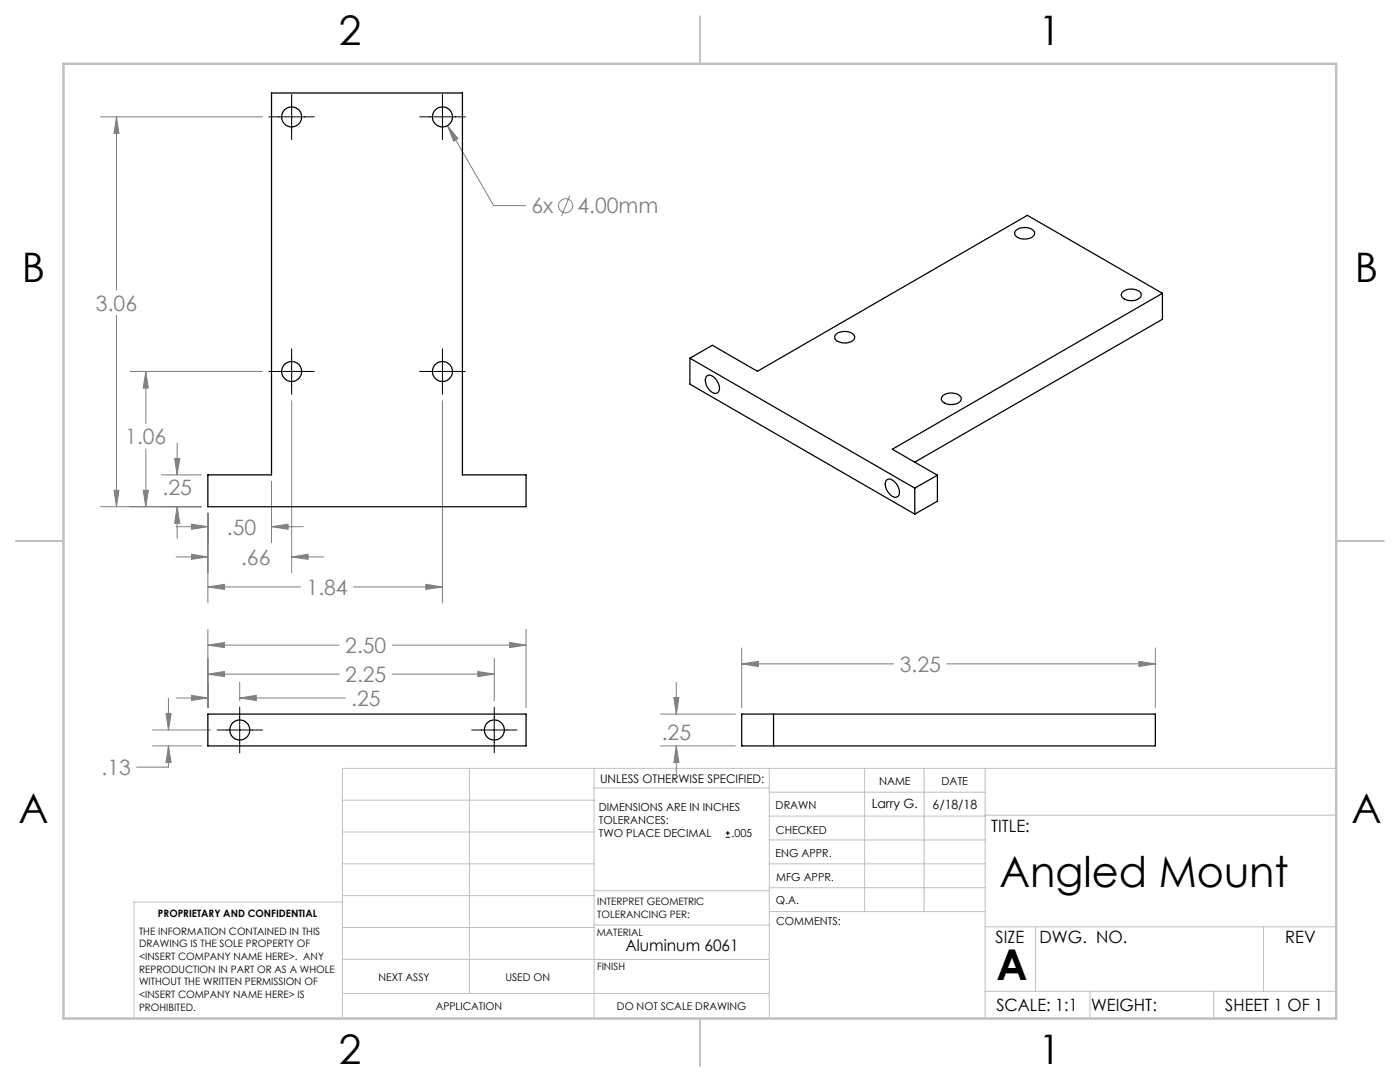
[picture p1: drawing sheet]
<svg xmlns="http://www.w3.org/2000/svg" width="279mm" height="216mm" viewBox="0 0 279 216" stroke-linecap="round" stroke-linejoin="round" font-family="sans-serif">
<g fill="none" stroke="#808080" stroke-width=".2">
<path d="M20.1 23.3h32.3M23.2 23.3l.5 3.3h-.9zM23.2 23.3v34.6M89.3 25l2.1 2.7-.9 .5zM89.3 25l9.2 16h6.4M113.7 39.1l-1.6 4M23.2 62.9v38.2M25.9 74.1h26.5M29.1 74.1l.5 3.3h-1zM29.1 74.1v10.4M58.2 79.9v34.4M88.3 79.9v40.4"/>
<path d="M22.8 97.8h.9l-.5 3.3zM28.6 97.8h1l-.5 3.3zM29.1 89.6v11.5M32.2 94.8h8M34.9 91.5h1l-.6 3.3zM35.3 88.4v6.4M54.2 96v12.3M20.1 101.1h20.1M35.1 105.1h6.4M35.1 111.1h6.4M35.3 101.1l.6 3.3h-1zM35.3 101.1v6.4"/>
<path d="M38.2 104.6l3.3 .5-3.3 .5zM38.2 110.6l3.3 .5-3.3 .5zM41.5 117.1l3.3-.5v1zM41.5 102.4v17.9M41.5 117.1h18.5M54.2 105.1l3.3-.5v1zM54.2 105.1h6.3M58.2 111.1l3.3-.5v1zM58.2 111.1h6.4M70.6 117.1h17.7M85 116.6l3.3 .5-3.3 .5zM33.6 139.3v6.4"/>
<path d="M35.1 139.3h6.4M38.2 138.7l3.3 .6-3.3 .5zM41.5 134.5l3.3-.5v1zM41.5 128.7l3.3-.5v1zM41.5 125.6v15.6M41.5 134.5h26.2M41.5 128.7h26.2M47.8 139.3l3.4-.6v1.1zM47.8 136.1v3.7M47.8 139.3h21.1M78.3 134.5h20.3M78.3 128.7h26.7"/>
<path d="M95.4 134l3.2 .5-3.2 .5zM98.6 131.3v8.5M101.7 128.2l3.3 .5-3.3 .5zM105 125.6v15.6M134.5 139.2h1l-.5 3.3zM135 136.1v6.4M148 132.5l3.3-.5v1zM148 129.3v11.9M148 132.5h30.4M188.9 132.5h41.7M227.3 132l3.3 .5-3.3 .5zM230.6 129.3v11.9"/>
<path d="M30.4 145.7h11.7M30.4 148.8h9.8M33.1 142.3h1l-.5 3.4zM33.6 148.8l.5 3.4h-1zM33.6 148.8v4.3h-6.3M131.8 148.8h15M131.8 142.5h15M135 148.8l.5 3.4h-1zM135 148.8v6.4"/>
<circle cx="112.9" cy="41.1" r="1.42"/>
</g>
<g fill="none" stroke="#000" stroke-width=".2">
<path d="M58.2 18.8v9.1M88.3 18.8v9.1M53.7 23.3h9M83.7 23.3h9.2M53.7 74.1h9M58.2 69.6v9.1M83.7 74.1h9.2M88.3 69.6v9.1M43.3 145.7h9.1M47.8 141.1v9.1M94.1 145.7h9.1M98.6 141.1v9.1"/>
<path d="M144.8 167.1h.9M144.8 166.2h.9M145.2 165.8v.9"/>
</g>
<g fill="none" stroke="#c0c0c0" stroke-width=".2">
<path d="M68.3 159.7h50.3M93.7 153.3v44.9M118.6 153.3v49.9M118.6 157.2h34.9M153.5 153.3v49.9M153.5 158.1h43.1M172.5 153.3v28.6M184.4 153.3v28.6M196.6 153.3v49.9M266.7 153.3h-198.4v49.9M68.3 178.7h50.3M68.3 172.4h50.3"/>
<path d="M68.3 166h50.3M68.3 180h-41.6v23.2M118.6 177.7h35M153.5 167.6h43.1M153.5 162.8h43.1M153.5 172.4h43.1M153.5 177.1h43.1M196.6 162.7h70.1M68.3 198.2h85.2M68.3 191.4l85.2 .1M68.3 185.1h50.3M118.6 184.6h35"/>
<path d="M153.6 181.9h43M196.6 197.8h70.1M196.6 184.9h70.1M206.7 184.9v12.9M217.5 197.8v5.4M242.2 197.8v5.4M252.2 184.9v12.9"/>
</g>
<path d="M139.7 3.2v9.5M3.1 107.9h9.6M266.7 107.9h9.5M139.7 203.2v9.6" fill="none" stroke="#c0c0c0" stroke-width=".25"/>
<path d="M12.7 12.7h254v190.5h-254z" fill="none" stroke="#c0c0c0" stroke-width=".5"/>
<path d="M47.8 139.3l3.4-.6v1.1zM38.2 138.7l3.3 .6-3.3 .5zM41.5 134.5l3.3-.5v1zM95.4 134l3.2 .5-3.2 .5zM101.7 128.2l3.3 .5-3.3 .5zM41.5 128.7l3.3-.5v1zM33.1 142.3h1l-.5 3.4zM33.6 148.8l.5 3.4h-1zM38.2 104.6l3.3 .5-3.3 .5zM54.2 105.1l3.3-.5v1zM38.2 110.6l3.3 .5-3.3 .5zM58.2 111.1l3.3-.5v1zM41.5 117.1l3.3-.5v1zM85 116.6l3.3 .5-3.3 .5zM28.6 97.8h1l-.5 3.3zM29.1 74.1l.5 3.3h-1zM22.8 97.8h.9l-.5 3.3zM23.2 23.3l.5 3.3h-.9zM89.3 25l1.2 3.2 .9-.5zM34.9 91.5h1l-.6 3.3zM35.3 101.1l.6 3.3h-1zM134.5 139.2h1l-.5 3.3zM135 148.8l.5 3.4h-1zM148 132.5l3.3-.5v1zM227.3 132l3.3 .5-3.3 .5z" fill="#808080"/>
<g fill="none" stroke="#000" stroke-width=".25">
<path d="M54.2 18.6h38.1v76.2h12.7v6.3h-63.5v-6.3h12.7zM202.6 46.1a2.72 2.72 0 0 1 3.8 .1 1.13 1.13 0 0 1-1.2 1.4 2.08 2.08 0 0 1-2.7-1zM223.9 58.4a2.68 2.68 0 0 1 3.8 .1 1.16 1.16 0 0 1-1.2 1.4 2.19 2.19 0 0 1-2.7-1zM232 58.5l-27-15.5-53.8 31.1-9-5.2-4.5 2.6M232 58.5l-53.9 31.1 9 5.2M232 58.5v5.2l-49.4 28.5M137.7 71.5l44.9 25.9M137.7 71.5v5.2l44.9 25.9M141 75.1a1.28 1.28 0 0 1 1.9 .6 2.27 2.27 0 0 1 .4 2.6 1.39 1.39 0 0 1-1.9-.8 2.34 2.34 0 0 1-.4-2.4zM166.9 66.7a2.79 2.79 0 0 1 3.6 .2 1.14 1.14 0 0 1-1.2 1.5 2.52 2.52 0 0 1-2.7-.9 .71 .71 0 0 1 .3-.8zM188.1 79a2.73 2.73 0 0 1 3.7 .2 1.13 1.13 0 0 1-1.3 1.4 2.08 2.08 0 0 1-2.6-1zM176.9 95.8a1.28 1.28 0 0 1 1.9 .6 2.19 2.19 0 0 1 .4 2.7 1.48 1.48 0 0 1-1.9-.9 2.27 2.27 0 0 1-.4-2.4z"/>
<path d="M182.6 97.4v5.2M187.1 94.8l-4.5 2.6M187.1 94.8v5.2l-4.5 2.6M41.5 142.5h63.5v6.3h-63.5zM148 142.5h82.6v6.3h-82.6zM154.4 142.5v6.3"/>
<circle cx="58.2" cy="23.3" r="2"/>
<circle cx="88.3" cy="23.3" r="2"/>
<circle cx="58.2" cy="74.1" r="2"/>
<circle cx="88.3" cy="74.1" r="2"/>
<circle cx="47.9" cy="145.7" r="2"/>
<circle cx="98.7" cy="145.7" r="2"/>
</g>
<g font-size="8.5">
<text x="199.5" y="177">Angled Mount</text>
<text x="198.9" y="195.5">A</text>
</g>
<g font-size="8.1">
<text x="67.6" y="8.9">2</text>
<text x="207.3" y="8.9">1</text>
<text x="4.4" y="56.2">B</text>
<text x="270.4" y="56.2">B</text>
<text x="3.7" y="164.1">A</text>
<text x="269.7" y="164.1">A</text>
<text x="67.6" y="212.4">2</text>
<text x="207.3" y="212.4">1</text>
</g>
<g font-size="4.2" fill="#808080">
<text x="106.1" y="42.6">6x</text>
<text x="115.2" y="42.6">4.00mm</text>
<text x="19.2" y="62">3.06</text>
<text x="25" y="88.6">1.06</text>
<text x="32.4" y="98.8">.25</text>
<text x="45.3" y="106.7">.50</text>
<text x="48.1" y="112.7">.66</text>
<text x="61.2" y="118.7">1.84</text>
<text x="68.9" y="130.3">2.50</text>
<text x="68.9" y="136.1">2.25</text>
<text x="179.6" y="134.1">3.25</text>
<text x="70.1" y="140.8">.25</text>
<text x="132.1" y="147.6">.25</text>
<text x="20.3" y="154.7">.13</text>
</g>
<g font-size="3.4">
<text x="197.8" y="166">TITLE:</text>
<text x="198.7" y="188.1">SIZE</text>
<text x="207.5" y="188.1">DWG. NO.</text>
<text x="256.5" y="188.2">REV</text>
<text x="198.8" y="201.7">SCALE: 1:1</text>
<text x="217.7" y="201.8">WEIGHT:</text>
<text x="244.5" y="201.7">SHEET 1 OF 1</text>
</g>
<text font-size="3.2" x="124.8" y="189.8">Aluminum 6061</text>
<g font-size="2.5">
<text x="174" y="161.3">Larry G.</text>
<text x="186.1" y="161.4">6/18/18</text>
</g>
<text font-size="2.4" x="119.8" y="156.2">UNLESS OTHERWISE SPECIFIED:</text>
<g font-size="2.2">
<text x="119.5" y="161.8">DIMENSIONS ARE IN INCHES</text>
<text x="154.8" y="161.4">DRAWN</text>
<text x="175.4" y="156.6">NAME</text>
<text x="187.9" y="156.7">DATE</text>
<text x="119.5" y="164.4">TOLERANCES:</text>
<text x="119.5" y="167.1">TWO PLACE DECIMAL</text>
<text x="146" y="167.1">.005</text>
<text x="154.9" y="166.3">CHECKED</text>
<text x="154.8" y="171">ENG APPR.</text>
<text x="154.9" y="175.7">MFG APPR.</text>
<text x="154.9" y="180.4">Q.A.</text>
<text x="154.9" y="184.6">COMMENTS:</text>
</g>
<g font-size="2.1">
<text x="75.5" y="195.7">NEXT ASSY</text>
<text x="100.9" y="195.7">USED ON</text>
<text x="86.9" y="201.5">APPLICATION</text>
<text x="123.1" y="201.6">DO NOT SCALE DRAWING</text>
</g>
<g font-size="2">
<text x="31.5" y="182.9">PROPRIETARY AND CONFIDENTIAL</text>
<text x="119.2" y="180.6">INTERPRET GEOMETRIC</text>
<text x="119.2" y="183.1">TOLERANCING PER:</text>
<text x="27.8" y="186.5">THE INFORMATION CONTAINED IN THIS</text>
<text x="27.8" y="189">DRAWING IS THE SOLE PROPERTY OF</text>
<text x="27.8" y="191.6">&lt;INSERT COMPANY NAME HERE&gt;. ANY</text>
<text x="119.1" y="186.7">MATERIAL</text>
<text x="27.8" y="194.1">REPRODUCTION IN PART OR AS A WHOLE</text>
<text x="27.8" y="196.6">WITHOUT THE WRITTEN PERMISSION OF</text>
<text x="119.1" y="193.5">FINISH</text>
<text x="27.8" y="199.1">&lt;INSERT COMPANY NAME HERE&gt; IS</text>
<text x="27.8" y="201.7">PROHIBITED.</text>
</g>
</svg>
